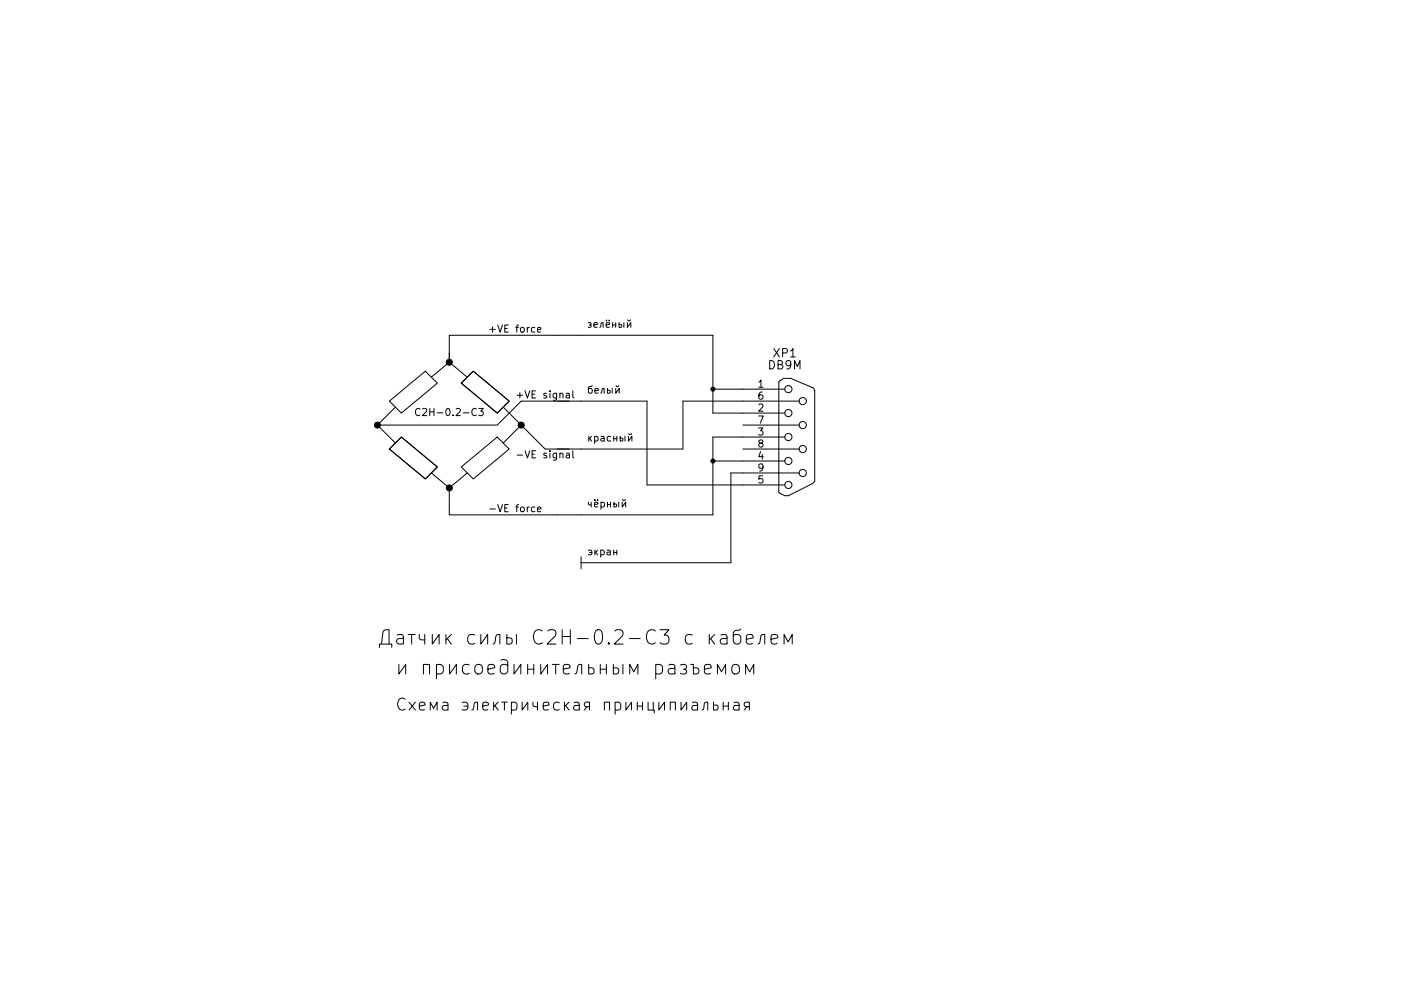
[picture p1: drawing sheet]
EESchema Schematic File Version 2
LIBS:conn
LIBS:Force-transducer.-cache
EELAYER 27 0
EELAYER END
$Descr A4 11693 8268
encoding utf-8
Sheet 1 1
Title ""
Date "12 nov 2015"
Rev ""
Comp ""
Comment1 ""
Comment2 ""
Comment3 ""
Comment4 ""
$EndDescr
Connection ~ 5950 3250
Wire Wire Line
	6200 3250 5950 3250
Connection ~ 5950 3850
Wire Wire Line
	5950 4300 5950 3850
Wire Wire Line
	5950 3850 5950 3650
Wire Wire Line
	5950 4300 4850 4300
Wire Wire Line
	4850 4650 4850 4750
Wire Wire Line
	4850 3350 5400 3350
Wire Wire Line
	5400 3350 5400 4050
Wire Wire Line
	5400 4050 6200 4050
Wire Wire Line
	5950 3650 6200 3650
Wire Wire Line
	4850 2800 5950 2800
Wire Wire Line
	4850 3750 5700 3750
Wire Wire Line
	5700 3750 5700 3350
Wire Wire Line
	5700 3350 6200 3350
Wire Wire Line
	6200 3450 5950 3450
Wire Wire Line
	6200 3950 6100 3950
Wire Wire Line
	6100 3950 6100 4700
Wire Wire Line
	6100 4700 4850 4700
Wire Wire Line
	6200 3850 5950 3850
Wire Wire Line
	5950 3450 5950 3250
Wire Wire Line
	5950 3250 5950 2800
Text Notes 4900 4650 0    60   ~ 0
экран
Text Notes 4900 4250 0    60   ~ 0
чёрный
Text Notes 4900 3700 0    60   ~ 0
красный
Text Notes 4900 3300 0    60   ~ 0
белый
Text Notes 4900 2750 0    60   ~ 0
зелёный
$Comp
L LPC2500 ~
U 1 1
P 3150 3550
F 0 "~" H 3150 4150 60  0000 C CNN
F 1 "C2H-0.2-C3" H 3750 3650 60  0000 C CNN
F 2 "" H 3150 3550 60  0001 C CNN
F 3 "" H 3150 3550 60  0001 C CNN
	1    3150 3550
	1    0    0    -1  
$EndComp
Text Notes 3300 5950 0    100  ~ 0
Схема электрическая принципиальная
Text Notes 3300 5650 0    120  ~ 0
и присоединительным разъемом
Text Notes 3150 5400 0    120  ~ 0
Датчик силы C2H-0.2-C3 с кабелем
$Comp
L DB9 XP1
U 1 1
P 6650 3650
F 0 "XP1" H 6550 2950 70  0000 C CNN
F 1 "DB9М" H 6550 3050 70  0000 C CNN
F 2 "" H 6650 3650 60  0001 C CNN
F 3 "" H 6650 3650 60  0001 C CNN
	1    6650 3650
	1    0    0    1   
$EndComp
$EndSCHEMATC
